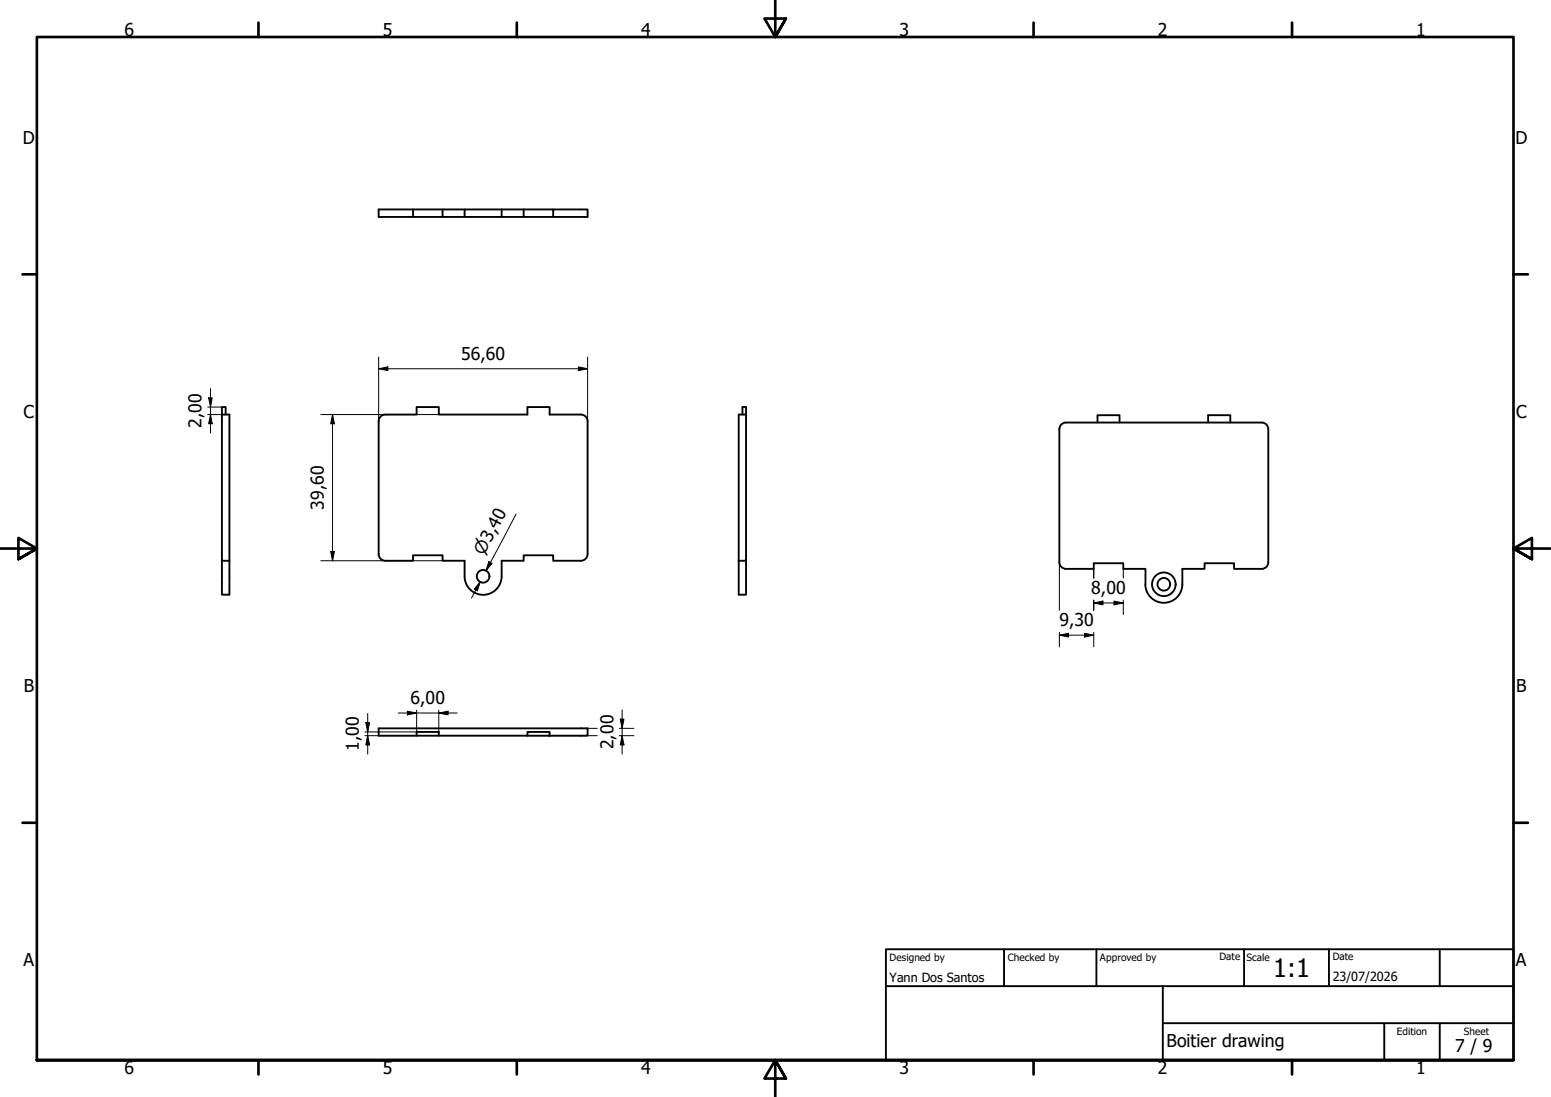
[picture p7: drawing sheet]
<svg xmlns="http://www.w3.org/2000/svg" width="420mm" height="297mm" viewBox="0 0 420 297" stroke-linecap="round" stroke-linejoin="round" font-family="sans-serif">
<!-- layer: Visible (ISO) -->
<g fill="none" stroke="#000" stroke-width=".51">
<path d="M111.9 56.7v2M119.9 56.7v2M125.9 56.7h-23.3v2h23.3v-2h10M125.9 58.7h10M135.9 56.7v2h23.3v-2h-9.3M135.9 56.7h6v2M141.9 56.7h8v2M60.1 112.3v-2.1h1v2.1M103.1 112.8l1.3-.5h8.5v-2.1h6v2.1h24v-2.1h6v2.1h8.5a1.8 1.8 0 0 1 1.8 1.8v35.9a1.8 1.8 0 0 1-1.8 1.8h-7.5v-1.4h-8v1.4h-6v4.2a5 5 0 0 1-5 5.1 5 5 0 0 1-5-5.1v-4.2h-6v-1.4h-8v1.4h-7.5a1.8 1.8 0 0 1-1.8-1.8v-36zM201.1 112.3v-2.1h1v41.6M202.1 112.3h-2v39.5M297.3 114.4v-2h6v2"/>
<path d="M327.3 114.4v-2h6v2M60.1 151.8v9.2h2v-48.7h-2v39.5h2M200.1 151.8v9.2h2v-9.2M200.1 151.8h2M310.3 158.2a5 5 0 0 0 5 5 5 5 0 0 0 5-5v-4.2h6v-1.5h8v1.5h7.5a1.8 1.8 0 0 0 1.8-1.8v-36a1.8 1.8 0 0 0-1.8-1.8h-53a1.8 1.8 0 0 0-1.8 1.8v36a1.8 1.8 0 0 0 1.8 1.8h7.5v-1.5h8v1.5h6v4.2M112.9 199.2v-1h6v1M142.9 199.2h-40.3v-2h56.6v2h-10.3M142.9 198.2h6v1h-6z"/>
<circle cx="130.9" cy="156" r="1.71"/>
<circle cx="315.3" cy="158.2" r="3.2"/>
<circle cx="315.3" cy="158.2" r="1.71"/>
</g>
<!-- layer: Border (ISO) -->
<g fill="none" stroke="#000" stroke-width=".72">
<path d="M70 6.1v3.9M140 6.1v3.9M210 0v10l-2.9-5h5.8l-2.9 5 2.9-5M280 6.1v3.9M350 6.1v3.9M6.1 74.3h3.9M410 74.3h3.9M0 148.5h10l-5-2.8v5.7l5-2.9-5 2.9M420 148.5h-10l5-2.8v5.7l-5-2.9 5 2.9M6.1 222.8h3.9M410 222.8h3.9M10 287v-277h400v277h-400h400"/>
<path d="M70 287v3.9M140 287v3.9M212.9 292l-2.9-5 2.9 5h-5.8l2.9-5v10M280 287v3.9M350 287v3.9"/>
</g>
<!-- layer: Title (ISO) -->
<path d="M240 257h170v30h-170zM272 257v10M297 257v10M337 257v10M360 257v10M390 257v10M240 267h170M315 277.1h95M315 267v20M375 277.1v9.9M390 277.1v9.9" fill="none" stroke="#000" stroke-width=".51"/>
<!-- layer: Dimension (ISO) -->
<g fill="none" stroke="#000" stroke-width=".27">
<path d="M102.6 99.9l2.5-.6v1.1zM102.6 99.9h56.6M102.6 96.7v17.3M156.7 99.3l2.5 .6-2.5 .5zM159.2 96.7v17.3M56.3 112.3h3.8M56.3 110.2h3.8M56.5 107.7h1l-.5 2.5zM57 112.3l.5 2.5h-1zM57 105.2v12M86.9 112.3h32M90.1 112.3l.5 2.5h-1z"/>
<path d="M90.1 112.3v39.5M139.8 139.2l-8.1 15.3 1.1-2.2M86.9 151.8h33M89.6 149.3h1l-.5 2.5zM130.1 157.6l-.8 2.4-.8-.5zM130.1 157.6l-2.4 4.4M132.4 152.1l.9 .5-1.6 1.9zM287 152.2v13.1M296.3 154v2.5M304.3 154v2.5M287 172l2.5-.5v1zM287 172h9.3"/>
<path d="M287 171.2v4M293.8 171.5l2.5 .5-2.5 .5zM296.3 163.3l2.5-.5v1zM296.3 163.3h8M296.3 162.5v2.8M296.3 171.2v4M301.8 162.8l2.5 .5-2.5 .5zM304.3 162.5v3.9M98.8 199.2h14.1M99.1 195.7h1l-.5 2.5zM99.6 199.2l.5 2.5h-1zM99.6 193.2v11"/>
<path d="M107.9 193.1h16M110.4 192.6l2.5 .5-2.5 .5zM112.9 192.3v5.9h-14.1M118.9 193.1l2.5-.5v1zM118.9 192.3v5.9M142.9 199.2h18.9M157.4 197.2h4.4M167.8 199.2h3.9M167.8 197.2h3.9M168 194.7h1l-.5 2.5zM168.5 199.2l.5 2.5h-1zM168.5 192.2v12"/>
</g>
<g fill="#000">
<path d="M102.6 99.9l2.5-.6v1.1zM56.5 107.7h1l-.5 2.5zM57 112.3l.5 2.5h-1zM90.1 112.3l.5 2.5h-1zM156.7 99.3l2.5 .6-2.5 .5zM89.6 149.3h1l-.5 2.5zM130.1 157.6l-.8 2.4-.8-.5zM132.4 152.1l.9 .5-1.6 1.9zM287 172l2.5-.5v1zM293.8 171.5l2.5 .5-2.5 .5zM296.3 163.3l2.5-.5v1zM301.8 162.8l2.5 .5-2.5 .5z"/>
<path d="M99.1 195.7h1l-.5 2.5zM110.4 192.6l2.5 .5-2.5 .5zM118.9 193.1l2.5-.5v1zM168 194.7h1l-.5 2.5zM99.6 199.2l.5 2.5h-1zM168.5 199.2l.5 2.5h-1z"/>
</g>
<text font-size="6.9" x="344.9" y="264.6">1:1</text>
<g font-size="4.8">
<text x="33.7" y="9.6">6</text>
<text x="103.7" y="9.6">5</text>
<text x="173.7" y="9.6">4</text>
<text x="243.7" y="9.6">3</text>
<text x="313.7" y="9.6">2</text>
<text x="383.7" y="9.6">1</text>
<text x="6.2" y="38.9">D</text>
<text x="410.5" y="38.9">D</text>
<text x="124.9" y="97.4">56,60</text>
<text x="6.4" y="113.1">C</text>
<text x="410.7" y="113.1">C</text>
<text x="54.6" y="115.9" transform="rotate(-90 54.6 115.9)">2,00</text>
<text x="87.7" y="138" transform="rotate(-90 87.7 138)">39,60</text>
<text x="295.6" y="160.9">8,00</text>
<text x="287" y="169.6">9,30</text>
<text x="6.4" y="187.4">B</text>
<text x="111.2" y="190.7">6,00</text>
<text x="410.7" y="187.4">B</text>
<text x="97.2" y="203.4" transform="rotate(-90 97.2 203.4)">1,00</text>
<text x="166.2" y="202.9" transform="rotate(-90 166.2 202.9)">2,00</text>
<text x="6.4" y="261.6">A</text>
<text x="410.7" y="261.6">A</text>
<text x="316" y="283.4">Boitier drawing</text>
<text x="394.2" y="285">7 / 9</text>
<text x="33.7" y="290.9">6</text>
<text x="103.7" y="290.9">5</text>
<text x="173.7" y="290.9">4</text>
<text x="243.7" y="290.9">3</text>
<text x="313.7" y="290.9">2</text>
<text x="383.7" y="290.9">1</text>
</g>
<text font-size="4.6" x="131.1" y="150.5" transform="rotate(-62 131.1 150.5)">⌀3,40</text>
<g font-size="3.4">
<text x="241" y="266">Yann Dos Santos</text>
<text x="361" y="265.5">23/07/2026</text>
</g>
<g font-size="2.7">
<text x="241" y="260.1">Designed by</text>
<text x="273" y="260.1">Checked by</text>
<text x="298" y="260.1">Approved by</text>
<text x="330.3" y="260">Date</text>
<text x="337.7" y="260.1">Scale</text>
<text x="361" y="260">Date</text>
<text x="378.4" y="280.1">Edition</text>
<text x="396.6" y="280.1">Sheet</text>
</g>
</svg>
